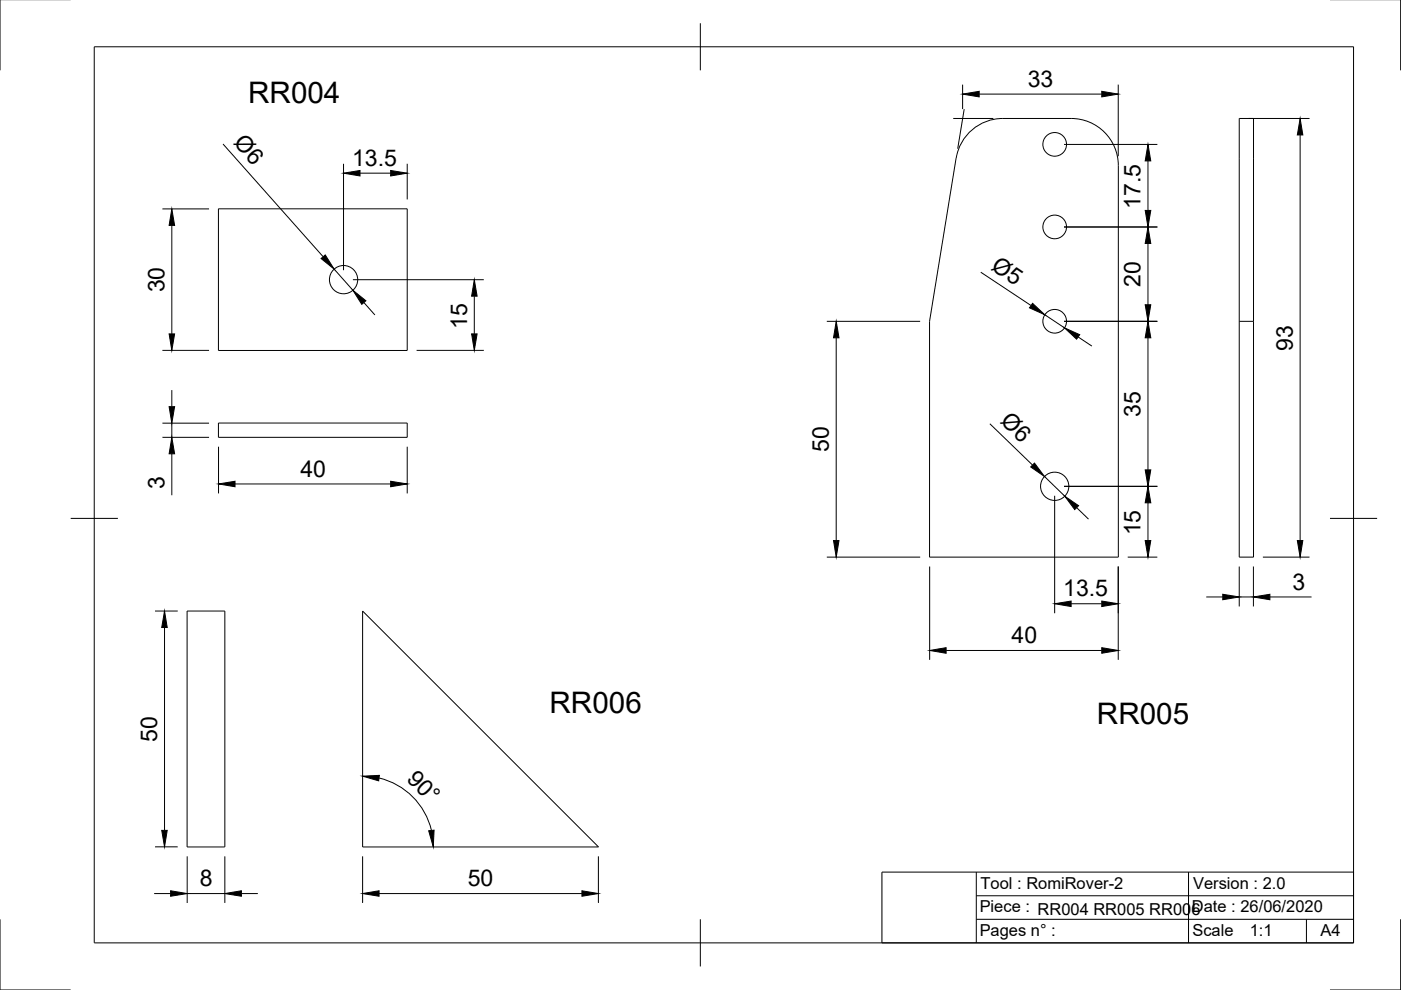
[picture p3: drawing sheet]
<svg xmlns="http://www.w3.org/2000/svg" width="297mm" height="210mm" viewBox="0 0 297 210" stroke-linecap="round" stroke-linejoin="round" font-family="sans-serif">
<!-- layer: Visible -->
<g fill="none" stroke="#000" stroke-width=".21">
<path d="M227.1 25.1h-14.5a10 10 0 0 0-9.9 8.4M227.1 25.1a10 10 0 0 1 10 10v83h-40v-50l5.6-34.6M262.7 25.1h3.1v93h-3.1zM46.3 44.3h40v30h-40zM262.7 68.1h3.1M46.3 89.7h40v3h-40zM39.7 129.6h8v50h-8zM76.9 129.6l50 50h-50z"/>
<circle cx="223.6" cy="30.6" r="2.51"/>
<circle cx="72.8" cy="59.3" r="3"/>
<circle cx="223.6" cy="48.1" r="2.51"/>
<circle cx="223.6" cy="68.1" r="2.51"/>
<circle cx="223.6" cy="103.1" r="3"/>
</g>
<!-- layer: Border -->
<path d="M0 -.1v15M297 -.1v15M20 9.9h267v190h-267zM148.5 4.9v10M15 109.9h10M282 109.9h10M0 194.9v15h15M148.5 194.9v10M297 194.9v15h-15" fill="none" stroke="#000" stroke-width=".21"/>
<!-- layer: TitleBlock -->
<path d="M187 184.9h100v15h-100zM207 194.9h80M207 189.9h80M207 184.9v15M252 184.9v15M277 194.9v5" fill="none" stroke="#000" stroke-width=".21"/>
<!-- layer: Dimensions -->
<g fill="none" stroke="#000" stroke-width=".21">
<path d="M204.1 17.9v5.2M207.6 20h26M237.1 17.9v15.2M47.3 30.5l21.2 23.9M72.8 34.7v22.6M76.3 36.7h6.5M86.3 34.7v7.6M202.1 25.1h8.5M204.4 23.1l-1.3 8.4M225.6 30.6h19.8M243.4 34.1v10.5M264.8 25.1h12.8"/>
<path d="M275.7 28.6v86M34.4 44.3h9.9M36.4 47.8v23M70.8 57.1l4 4.4M74.8 59.3h27.8M207.9 57.7l10.7 7.1M225.6 48.1h19.8M243.4 51.6v13M34.4 74.3h9.9M77.2 64.1l2.3 2.7M88.3 74.3h14.3M100.6 62.8v8"/>
<path d="M175.3 68.1h19.8M177.3 71.6v43M221.5 66.7l4.2 2.8M225.6 68.1h19.8M228.6 71.5l2.9 1.9M243.4 71.6v28M34.4 89.7h9.9M34.4 92.7h9.9M36.4 82.7v3.5M36.4 89.7v3M36.4 96.2v8.8M46.3 94.7v9.9"/>
<path d="M86.3 94.7v9.9M209.9 89.8l9 8.8M49.8 102.6h33M175.3 118.1h19.8M221.4 101l4.4 4.2M223.6 105.1v24.9M225.6 103.1h19.8M228.3 107.6l2.5 2.5M239.1 118.1h6.3M243.4 106.6v8M267.8 118.1h9.8M32.9 129.6h4.8"/>
<path d="M34.9 133v43.1M197.1 120.1v19.8M200.6 137.9h33M227.1 128h6.5M237.1 120.1v19.8M255.8 126.6h3.4M262.7 120.1v8.5M262.7 126.6h3M265.7 120.1v8.5M269.2 126.6h8.9M32.9 179.5h4.8M80.4 165a15 15 0 0 1 11.1 11.1"/>
<path d="M32.7 189.5h3.5M39.7 181.6v9.8M39.7 189.5h8M47.7 181.6v9.8M51.2 189.5h3.5M76.9 181.6v9.8M80.4 189.5h43M126.9 181.6v9.8"/>
</g>
<g fill="#000" stroke="#000" stroke-width=".21">
<path d="M204.1 20l3.5-.6v1.1zM233.6 19.4l3.5 .6-3.5 .5zM72.8 36.7l3.5-.6v1.2zM82.8 36.1l3.5 .6-3.5 .6zM243.4 30.6l.6 3.5h-1.2zM275.7 25.1l.5 3.5h-1.1zM36.4 44.3l.6 3.5h-1.1zM68.1 54.8l.9-.7 1.8 3zM243.4 48.1l.6 3.5h-1.2zM242.8 44.6h1.2l-.6 3.5zM35.9 70.8h1.1l-.6 3.5zM74.8 61.5l2.8 2.3-.9 .7z"/>
<path d="M100.6 59.3l.6 3.5h-1.2zM100 70.8h1.2l-.6 3.5zM177.3 68.1l.6 3.5h-1.2zM218.9 64.3l2.6 2.4-3.2-1.4zM225.7 69.5l3.2 1.5-.6 .9zM243.4 68.1l.6 3.5h-1.2zM242.8 64.6h1.2l-.6 3.5zM35.9 86.2h1.1l-.6 3.5zM36.4 92.7l.6 3.5h-1.1zM219.3 98.2l2.1 2.8-2.9-2zM242.8 99.6h1.2l-.6 3.5zM46.3 102.6l3.5-.6v1.2z"/>
<path d="M82.8 102l3.5 .6-3.5 .6zM176.7 114.6h1.2l-.6 3.5zM225.8 105.2l2.9 2-.8 .8zM242.8 114.6h1.2l-.6 3.5zM243.4 103.1l.6 3.5h-1.2zM275.1 114.6h1.1l-.5 3.5zM34.9 129.6l.6 3.4h-1.2zM197.1 137.9l3.5-.6v1.2zM223.6 128l3.5-.6v1.2zM233.6 137.3l3.5 .6-3.5 .6zM233.6 127.4l3.5 .6-3.5 .6zM259.2 126l3.5 .6-3.5 .6z"/>
<path d="M265.7 126.6l3.5-.6v1.2zM34.3 176.1h1.2l-.6 3.4zM76.9 164.6l3.5-.2-.1 1.2zM90.9 176.1l1.1-.1-.1 3.5zM36.2 188.9l3.5 .6-3.5 .5zM47.7 189.5l3.5-.6v1.1zM76.9 189.5l3.5-.6v1.1zM123.4 188.9l3.5 .6-3.5 .5z"/>
</g>
<g font-size="6.3">
<text x="52.6" y="21.9">RR004</text>
<text x="116.5" y="151.2">RR006</text>
<text x="232.6" y="153.6">RR005</text>
</g>
<g font-size="4.9">
<text x="217.9" y="18.4">33</text>
<text x="49.4" y="30.4" transform="rotate(48 49.4 30.4)">Ø6</text>
<text x="74.7" y="35.2">13.5</text>
<text x="241.8" y="44.3" transform="rotate(-90 241.8 44.3)">17.5</text>
<text x="210" y="57.1" transform="rotate(34 210 57.1)">Ø5</text>
<text x="34.9" y="62" transform="rotate(-90 34.9 62)">30</text>
<text x="241.8" y="60.8" transform="rotate(-90 241.8 60.8)">20</text>
<text x="99" y="69.7" transform="rotate(-90 99 69.7)">15</text>
<text x="274.1" y="74.3" transform="rotate(-90 274.1 74.3)">93</text>
<text x="211.9" y="89.6" transform="rotate(44 211.9 89.6)">Ø6</text>
<text x="241.8" y="88.3" transform="rotate(-90 241.8 88.3)">35</text>
<text x="175.7" y="95.8" transform="rotate(-90 175.7 95.8)">50</text>
<text x="63.7" y="101.1">40</text>
<text x="34.9" y="103.7" transform="rotate(-90 34.9 103.7)">3</text>
<text x="241.8" y="113.5" transform="rotate(-90 241.8 113.5)">15</text>
<text x="274.1" y="125">3</text>
<text x="225.4" y="126.5">13.5</text>
<text x="214.5" y="136.3">40</text>
<text x="33.3" y="157.3" transform="rotate(-90 33.3 157.3)">50</text>
<text x="86" y="165.3" transform="rotate(45 86 165.3)">90°</text>
<text x="42.3" y="187.9">8</text>
<text x="99.2" y="187.9">50</text>
</g>
<g font-size="3.5">
<text x="207.9" y="188.4">Tool : RomiRover-2</text>
<text x="253" y="188.4">Version : 2.0</text>
<text x="207.7" y="193.4">Piece : RR004 RR005 RR006</text>
<text x="252.7" y="193.5">Date : 26/06/2020</text>
<text x="207.7" y="198.4">Pages n° :</text>
<text x="252.8" y="198.5">Scale</text>
<text x="265" y="198.5">1:1</text>
<text x="280" y="198.4">A4</text>
</g>
</svg>
